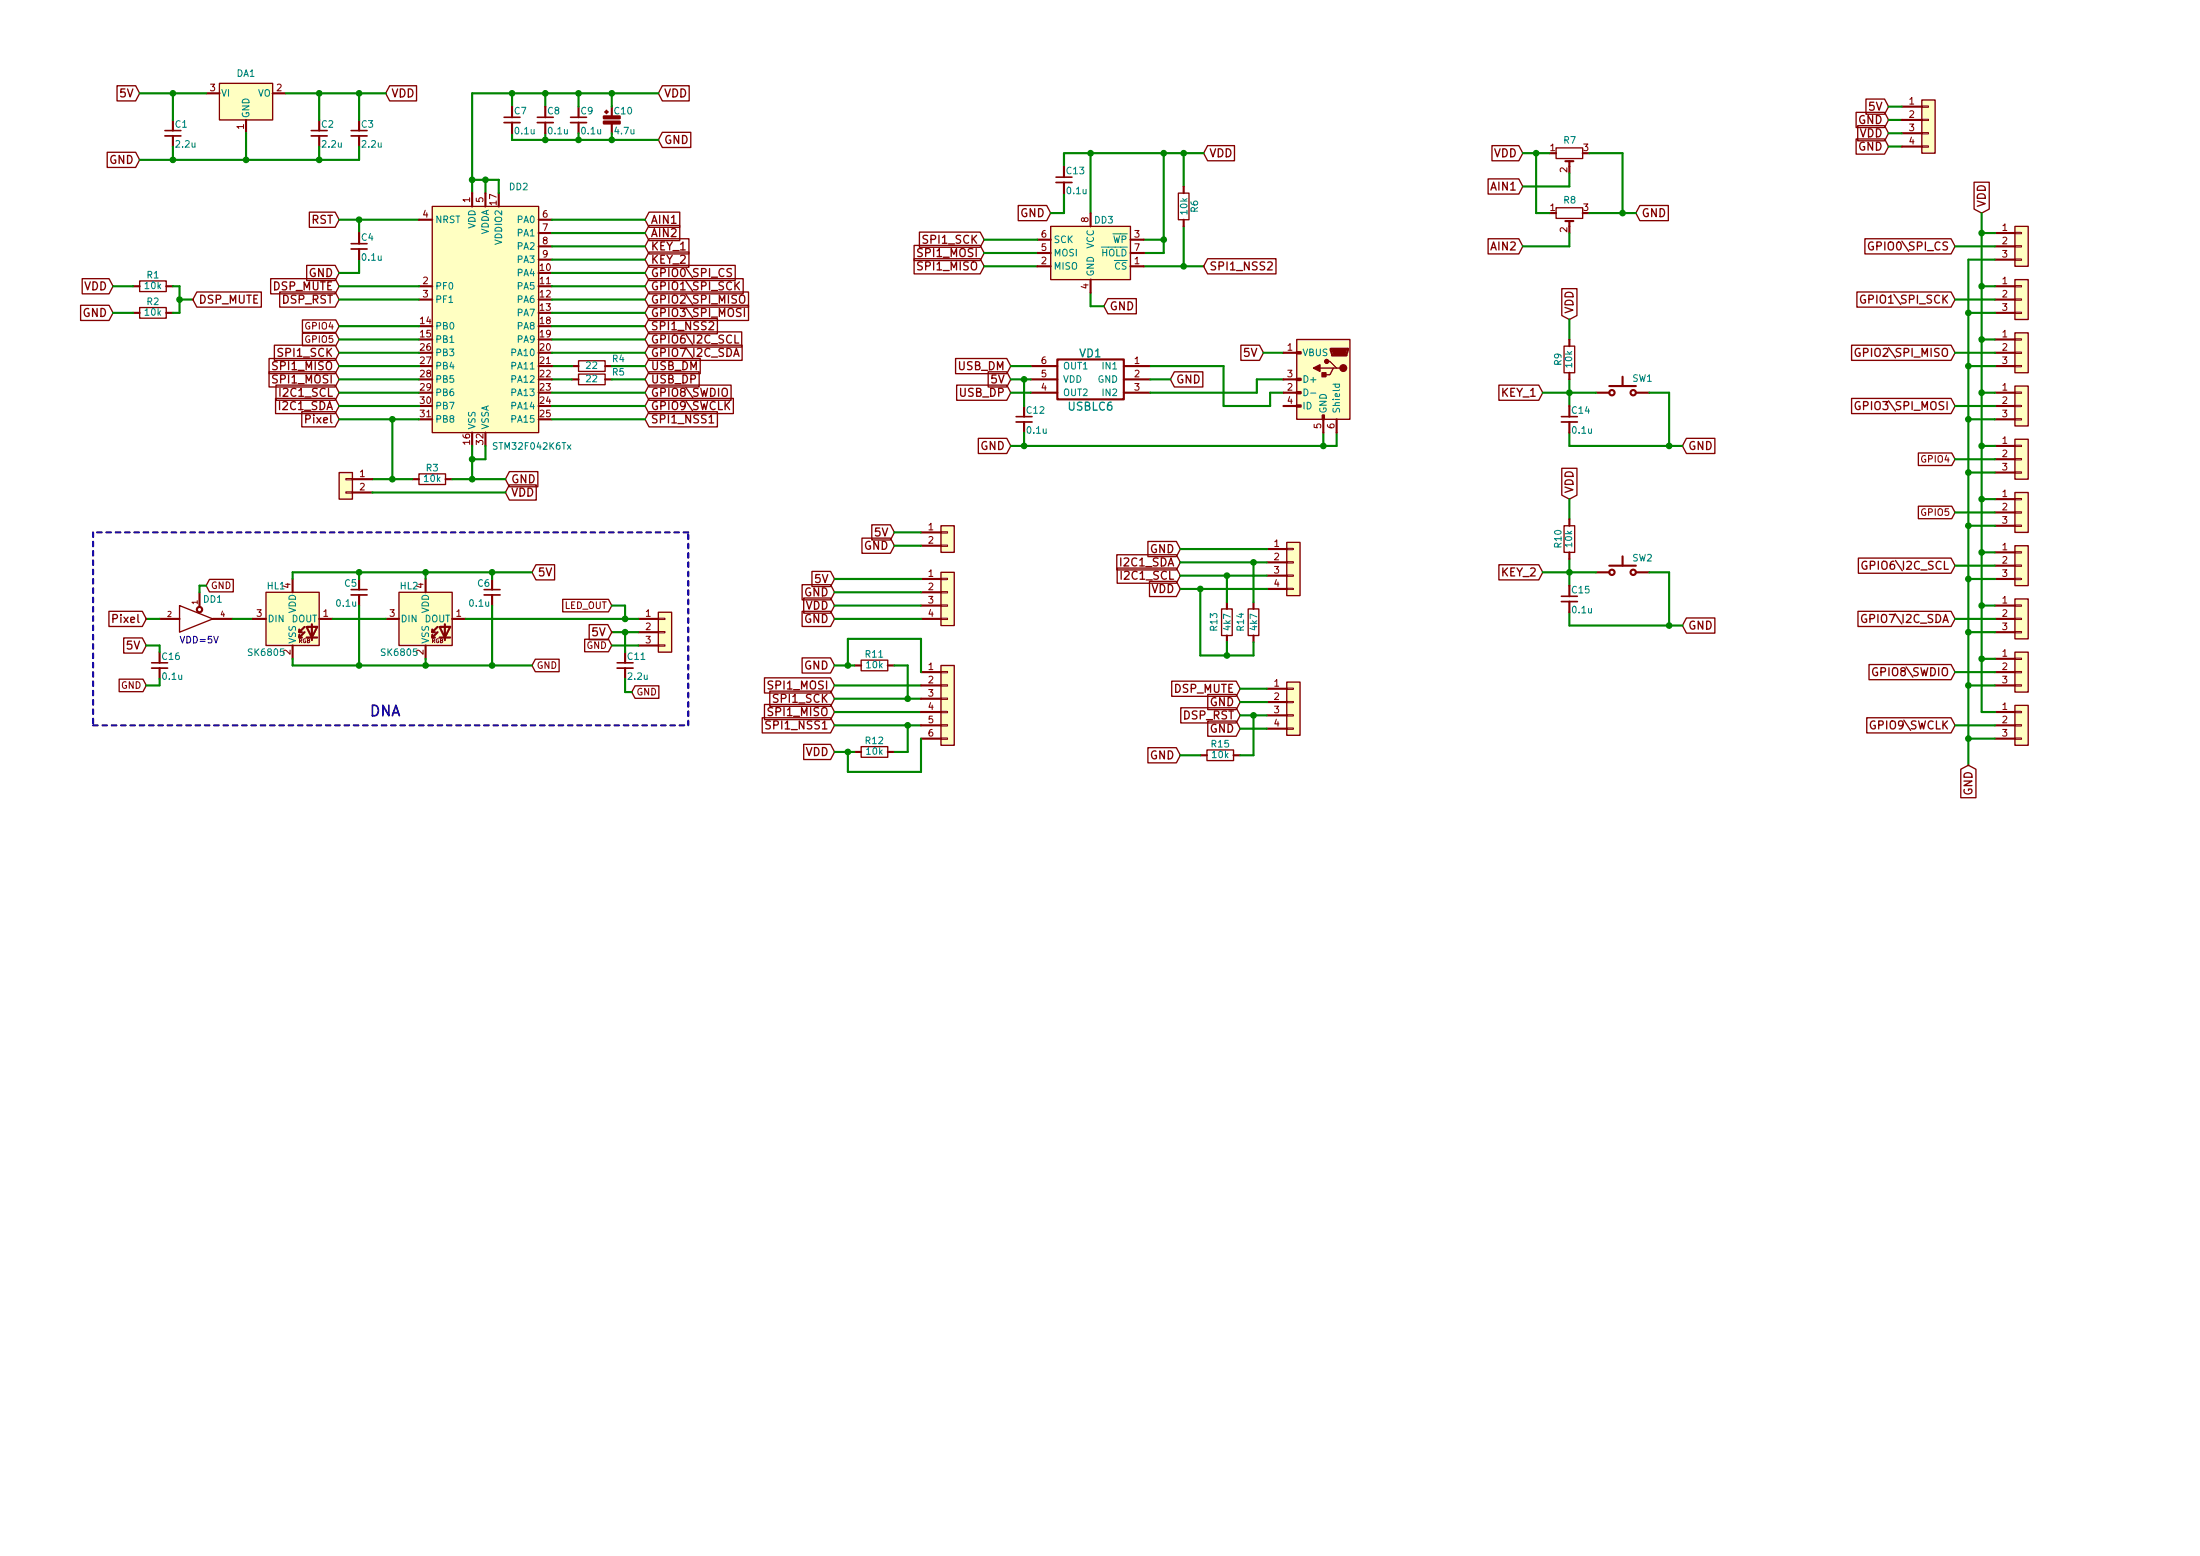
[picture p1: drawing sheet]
EESchema Schematic File Version 4
LIBS:RDC2-0051-cache
EELAYER 29 0
EELAYER END
$Descr A3 16535 11693
encoding utf-8
Sheet 1 1
Title ""
Date ""
Rev ""
Comp ""
Comment1 ""
Comment2 ""
Comment3 ""
Comment4 ""
$EndDescr
Text GLabel 4950 700  2    60   Input ~ 0
VDD
Text GLabel 4950 1050 2    60   Input ~ 0
GND
Text GLabel 2550 2050 0    60   Input ~ 0
GND
Text GLabel 2550 1650 0    60   Input ~ 0
RST
$Comp
L Device:CP_Small C10
U 1 1
P 4600 900
F 0 "C10" H 4610 970 50  0000 L CNN
F 1 "4.7u" H 4610 820 50  0000 L CNN
F 2 "NewComponents:TantalC_SizeA_EIA-3216_mm" H 4600 900 50  0001 C CNN
F 3 "" H 4600 900 50  0000 C CNN
	1    4600 900 
	1    0    0    -1  
$EndComp
Text GLabel 9050 1150 2    60   Input ~ 0
VDD
$Comp
L Device:R R5
U 1 1
P 4450 2850
F 0 "R5" V 4500 2650 50  0000 C CNN
F 1 "22" V 4450 2850 50  0000 C CNN
F 2 "NewComponents:R_0603" V 4380 2850 50  0001 C CNN
F 3 "" H 4450 2850 50  0000 C CNN
	1    4450 2850
	0    -1   -1   0   
$EndComp
$Comp
L Device:R R4
U 1 1
P 4450 2750
F 0 "R4" V 4500 2550 50  0000 C CNN
F 1 "22" V 4450 2750 50  0000 C CNN
F 2 "NewComponents:R_0603" V 4380 2750 50  0001 C CNN
F 3 "" H 4450 2750 50  0000 C CNN
	1    4450 2750
	0    -1   -1   0   
$EndComp
$Comp
L RDC2-0051-rescue:USBLC6-NewComponents_KiCad VD1
U 1 1
P 8200 2850
F 0 "VD1" H 8200 3050 60  0000 C CNN
F 1 "USBLC6" H 8200 2650 60  0000 C CNN
F 2 "NewComponents:SOT23-6L" H 8200 2850 60  0001 C CNN
F 3 "" H 8200 2850 60  0000 C CNN
	1    8200 2850
	-1   0    0    -1  
$EndComp
Text GLabel 4850 2750 2    60   Input ~ 0
USB_DM
Text GLabel 4850 2850 2    60   Input ~ 0
USB_DP
Text GLabel 7600 2750 0    60   Input ~ 0
USB_DM
Text GLabel 7600 2950 0    60   Input ~ 0
USB_DP
Text GLabel 7600 2850 0    60   Input ~ 0
5V
Text GLabel 8800 2850 2    60   Input ~ 0
GND
Text GLabel 7600 3350 0    60   Input ~ 0
GND
Text GLabel 9500 2650 0    60   Input ~ 0
5V
$Comp
L Device:C_Small C12
U 1 1
P 7700 3150
F 0 "C12" H 7710 3220 50  0000 L CNN
F 1 "0.1u" H 7710 3070 50  0000 L CNN
F 2 "Capacitors_SMD:C_0603_HandSoldering" H 7700 3150 50  0001 C CNN
F 3 "" H 7700 3150 50  0000 C CNN
	1    7700 3150
	1    0    0    -1  
$EndComp
Text GLabel 8300 2300 2    60   Input ~ 0
GND
Text GLabel 7900 1600 0    60   Input ~ 0
GND
Text GLabel 7400 2000 0    60   Input ~ 0
SPI1_MISO
Text GLabel 7400 1900 0    60   Input ~ 0
SPI1_MOSI
Text GLabel 7400 1800 0    60   Input ~ 0
SPI1_SCK
Wire Wire Line
	3550 700  3550 1350
Wire Wire Line
	3850 700  3850 800 
Connection ~ 3850 700 
Wire Wire Line
	3850 1000 3850 1050
Wire Wire Line
	2700 1650 2700 1750
Wire Wire Line
	2700 2050 2700 1950
Wire Wire Line
	2550 2050 2700 2050
Connection ~ 2700 1650
Wire Wire Line
	4600 800  4600 700 
Connection ~ 4600 700 
Wire Wire Line
	4600 1000 4600 1050
Connection ~ 4600 1050
Wire Wire Line
	4150 2750 4300 2750
Wire Wire Line
	4300 2850 4150 2850
Wire Wire Line
	4850 2750 4600 2750
Wire Wire Line
	4600 2850 4850 2850
Wire Wire Line
	8800 2850 8650 2850
Wire Wire Line
	7600 2850 7700 2850
Wire Wire Line
	7600 2750 7750 2750
Wire Wire Line
	7750 2950 7600 2950
Wire Wire Line
	7600 3350 7700 3350
Wire Wire Line
	7700 2850 7700 3050
Connection ~ 7700 2850
Wire Wire Line
	7700 3250 7700 3350
Wire Wire Line
	9050 1150 8900 1150
Wire Wire Line
	8200 1150 8200 1600
Wire Wire Line
	8300 2300 8200 2300
Wire Wire Line
	8200 2300 8200 2200
Wire Wire Line
	7800 1900 7400 1900
Wire Wire Line
	7400 2000 7800 2000
Wire Wire Line
	8000 1150 8000 1250
Connection ~ 8200 1150
Wire Wire Line
	8000 1450 8000 1600
Wire Wire Line
	8000 1600 7900 1600
Wire Wire Line
	8900 1400 8900 1150
Connection ~ 8900 1150
Wire Wire Line
	9050 2000 8900 2000
Wire Wire Line
	8900 1700 8900 2000
Connection ~ 8900 2000
Wire Wire Line
	8750 1900 8600 1900
Wire Wire Line
	8750 1150 8750 1800
Connection ~ 8750 1150
Wire Wire Line
	8600 1800 8750 1800
Connection ~ 8750 1800
Wire Wire Line
	4100 800  4100 700 
Connection ~ 4100 700 
Wire Wire Line
	4100 1000 4100 1050
Connection ~ 4100 1050
$Comp
L Switch:SW_Push SW1
U 1 1
P 12200 2950
F 0 "SW1" H 12350 3060 50  0000 C CNN
F 1 "SW_PUSH" H 12200 2870 50  0001 C CNN
F 2 "Button_Switch_THT:SW_PUSH_6mm_H13mm" H 12200 2950 50  0001 C CNN
F 3 "" H 12200 2950 50  0000 C CNN
	1    12200 2950
	1    0    0    -1  
$EndComp
Text GLabel 11800 2400 1    60   Input ~ 0
VDD
Text GLabel 12650 3350 2    60   Input ~ 0
GND
Wire Wire Line
	11800 2400 11800 2550
Wire Wire Line
	11800 2850 11800 2950
Connection ~ 11800 2950
Wire Wire Line
	12550 2950 12550 3350
Wire Wire Line
	11800 3350 12550 3350
Wire Wire Line
	11800 3250 11800 3350
Connection ~ 12550 3350
Wire Wire Line
	3850 700  4100 700 
Wire Wire Line
	3850 1050 4100 1050
Wire Wire Line
	2700 1650 3150 1650
Wire Wire Line
	4600 700  4950 700 
Wire Wire Line
	4600 1050 4950 1050
Wire Wire Line
	7700 2850 7750 2850
Wire Wire Line
	8200 1150 8000 1150
Wire Wire Line
	8900 1150 8750 1150
Wire Wire Line
	8900 2000 8600 2000
Wire Wire Line
	8750 1150 8200 1150
Wire Wire Line
	8750 1800 8750 1900
Wire Wire Line
	4100 700  4350 700 
Wire Wire Line
	4100 1050 4350 1050
Wire Wire Line
	11800 2950 11800 3050
Wire Wire Line
	12550 3350 12650 3350
Wire Wire Line
	12400 2950 12550 2950
Wire Wire Line
	11800 2950 12000 2950
Wire Wire Line
	2550 1650 2700 1650
Wire Wire Line
	3550 700  3850 700 
Wire Wire Line
	3650 1450 3650 1350
Wire Wire Line
	3650 1350 3550 1350
Connection ~ 3550 1350
Wire Wire Line
	3550 1350 3550 1450
$Comp
L Device:C_Small C4
U 1 1
P 2700 1850
F 0 "C4" H 2710 1920 50  0000 L CNN
F 1 "0.1u" H 2710 1770 50  0000 L CNN
F 2 "Capacitors_SMD:C_0603_HandSoldering" H 2700 1850 50  0001 C CNN
F 3 "" H 2700 1850 50  0000 C CNN
	1    2700 1850
	1    0    0    -1  
$EndComp
$Comp
L Device:C_Small C7
U 1 1
P 3850 900
F 0 "C7" H 3860 970 50  0000 L CNN
F 1 "0.1u" H 3860 820 50  0000 L CNN
F 2 "Capacitors_SMD:C_0603_HandSoldering" H 3850 900 50  0001 C CNN
F 3 "" H 3850 900 50  0000 C CNN
	1    3850 900 
	1    0    0    -1  
$EndComp
$Comp
L Device:C_Small C8
U 1 1
P 4100 900
F 0 "C8" H 4110 970 50  0000 L CNN
F 1 "0.1u" H 4110 820 50  0000 L CNN
F 2 "Capacitors_SMD:C_0603_HandSoldering" H 4100 900 50  0001 C CNN
F 3 "" H 4100 900 50  0000 C CNN
	1    4100 900 
	1    0    0    -1  
$EndComp
$Comp
L Device:C_Small C13
U 1 1
P 8000 1350
F 0 "C13" H 8010 1420 50  0000 L CNN
F 1 "0.1u" H 8010 1270 50  0000 L CNN
F 2 "Capacitors_SMD:C_0603_HandSoldering" H 8000 1350 50  0001 C CNN
F 3 "" H 8000 1350 50  0000 C CNN
	1    8000 1350
	1    0    0    -1  
$EndComp
$Comp
L Device:R R6
U 1 1
P 8900 1550
F 0 "R6" V 8980 1550 50  0000 C CNN
F 1 "10k" V 8900 1550 50  0000 C CNN
F 2 "NewComponents:R_0603" V 8830 1550 50  0001 C CNN
F 3 "" H 8900 1550 50  0000 C CNN
	1    8900 1550
	1    0    0    -1  
$EndComp
$Comp
L Device:C_Small C14
U 1 1
P 11800 3150
F 0 "C14" H 11810 3220 50  0000 L CNN
F 1 "0.1u" H 11810 3070 50  0000 L CNN
F 2 "Capacitors_SMD:C_0603_HandSoldering" H 11800 3150 50  0001 C CNN
F 3 "" H 11800 3150 50  0000 C CNN
	1    11800 3150
	1    0    0    -1  
$EndComp
$Comp
L Device:R R9
U 1 1
P 11800 2700
F 0 "R9" V 11880 2700 50  0000 C CNN
F 1 "10k" V 11800 2700 50  0000 C CNN
F 2 "NewComponents:R_0603" V 11730 2700 50  0001 C CNN
F 3 "" H 11800 2700 50  0000 C CNN
	1    11800 2700
	-1   0    0    -1  
$EndComp
Text GLabel 11600 2950 0    60   Input ~ 0
KEY_1
Wire Wire Line
	11600 2950 11800 2950
$Comp
L Switch:SW_Push SW2
U 1 1
P 12200 4300
F 0 "SW2" H 12350 4410 50  0000 C CNN
F 1 "SW_PUSH" H 12200 4220 50  0001 C CNN
F 2 "Button_Switch_THT:SW_PUSH_6mm_H13mm" H 12200 4300 50  0001 C CNN
F 3 "" H 12200 4300 50  0000 C CNN
	1    12200 4300
	1    0    0    -1  
$EndComp
Text GLabel 11800 3750 1    60   Input ~ 0
VDD
Text GLabel 12650 4700 2    60   Input ~ 0
GND
Wire Wire Line
	11800 3750 11800 3900
Wire Wire Line
	11800 4200 11800 4300
Connection ~ 11800 4300
Wire Wire Line
	12550 4300 12550 4700
Wire Wire Line
	11800 4700 12550 4700
Wire Wire Line
	11800 4600 11800 4700
Connection ~ 12550 4700
Wire Wire Line
	11800 4300 11800 4400
Wire Wire Line
	12550 4700 12650 4700
Wire Wire Line
	12400 4300 12550 4300
Wire Wire Line
	11800 4300 12000 4300
$Comp
L Device:C_Small C15
U 1 1
P 11800 4500
F 0 "C15" H 11810 4570 50  0000 L CNN
F 1 "0.1u" H 11810 4420 50  0000 L CNN
F 2 "Capacitors_SMD:C_0603_HandSoldering" H 11800 4500 50  0001 C CNN
F 3 "" H 11800 4500 50  0000 C CNN
	1    11800 4500
	1    0    0    -1  
$EndComp
$Comp
L Device:R R10
U 1 1
P 11800 4050
F 0 "R10" V 11880 4050 50  0000 C CNN
F 1 "10k" V 11800 4050 50  0000 C CNN
F 2 "NewComponents:R_0603" V 11730 4050 50  0001 C CNN
F 3 "" H 11800 4050 50  0000 C CNN
	1    11800 4050
	-1   0    0    -1  
$EndComp
Text GLabel 11600 4300 0    60   Input ~ 0
KEY_2
Wire Wire Line
	11600 4300 11800 4300
$Comp
L Regulator_Linear:LM1117-3.3 DA1
U 1 1
P 1850 700
F 0 "DA1" H 1850 852 50  0000 C CNN
F 1 "LM1117-3.3" H 1850 852 50  0001 C CNN
F 2 "TO_SOT_Packages_SMD:SOT-223" H 1850 700 50  0001 C CNN
F 3 "http://www.ti.com/lit/ds/symlink/lm1117.pdf" H 1850 700 50  0001 C CNN
	1    1850 700 
	1    0    0    -1  
$EndComp
$Comp
L Device:C_Small C1
U 1 1
P 1300 1000
F 0 "C1" H 1310 1070 50  0000 L CNN
F 1 "2.2u" H 1310 920 50  0000 L CNN
F 2 "Capacitors_SMD:C_0603_HandSoldering" H 1300 1000 50  0001 C CNN
F 3 "" H 1300 1000 50  0000 C CNN
	1    1300 1000
	1    0    0    -1  
$EndComp
$Comp
L Device:C_Small C2
U 1 1
P 2400 1000
F 0 "C2" H 2410 1070 50  0000 L CNN
F 1 "2.2u" H 2410 920 50  0000 L CNN
F 2 "Capacitors_SMD:C_0603_HandSoldering" H 2400 1000 50  0001 C CNN
F 3 "" H 2400 1000 50  0000 C CNN
	1    2400 1000
	1    0    0    -1  
$EndComp
$Comp
L Device:C_Small C3
U 1 1
P 2700 1000
F 0 "C3" H 2710 1070 50  0000 L CNN
F 1 "2.2u" H 2710 920 50  0000 L CNN
F 2 "Capacitors_SMD:C_0603_HandSoldering" H 2700 1000 50  0001 C CNN
F 3 "" H 2700 1000 50  0000 C CNN
	1    2700 1000
	1    0    0    -1  
$EndComp
Text GLabel 2900 700  2    60   Input ~ 0
VDD
Text GLabel 1050 1200 0    60   Input ~ 0
GND
Wire Wire Line
	2150 700  2400 700 
Wire Wire Line
	2700 1100 2700 1200
Wire Wire Line
	2700 1200 2400 1200
Wire Wire Line
	2700 900  2700 700 
Connection ~ 2700 700 
Wire Wire Line
	2700 700  2900 700 
Wire Wire Line
	2400 900  2400 700 
Connection ~ 2400 700 
Wire Wire Line
	2400 700  2700 700 
Wire Wire Line
	2400 1100 2400 1200
Connection ~ 2400 1200
Wire Wire Line
	2400 1200 1850 1200
Wire Wire Line
	1850 1000 1850 1200
Connection ~ 1850 1200
Wire Wire Line
	1850 1200 1300 1200
Wire Wire Line
	1300 1100 1300 1200
Connection ~ 1300 1200
Wire Wire Line
	1300 1200 1050 1200
Wire Wire Line
	1300 900  1300 700 
Wire Wire Line
	1300 700  1550 700 
Text GLabel 1050 700  0    60   Input ~ 0
5V
Wire Wire Line
	1300 700  1050 700 
Connection ~ 1300 700 
$Comp
L Connector_Generic:Conn_01x04 XP4
U 1 1
P 7125 4450
F 0 "XP4" H 7075 4700 50  0001 L CNN
F 1 "Conn_01x04" H 7205 4350 50  0001 L CNN
F 2 "NewComponents:Pin_Header_Straight_1x04_mm" H 7125 4450 50  0001 C CNN
F 3 "~" H 7125 4450 50  0001 C CNN
	1    7125 4450
	1    0    0    -1  
$EndComp
Text GLabel 6275 5250 0    60   Input ~ 0
SPI1_SCK
Text GLabel 6275 5150 0    60   Input ~ 0
SPI1_MOSI
Text GLabel 6275 5350 0    60   Input ~ 0
SPI1_MISO
Text GLabel 6275 5450 0    60   Input ~ 0
SPI1_NSS1
Text GLabel 6275 4650 0    60   Input ~ 0
GND
Text GLabel 6275 4550 0    60   Input ~ 0
VDD
Text GLabel 6275 4450 0    60   Input ~ 0
GND
Text GLabel 6275 4350 0    60   Input ~ 0
5V
$Comp
L Device:R R12
U 1 1
P 6575 5650
F 0 "R12" V 6655 5650 50  0000 C CNN
F 1 "10k" V 6575 5650 50  0000 C CNN
F 2 "NewComponents:R_0603" V 6505 5650 50  0001 C CNN
F 3 "" H 6575 5650 50  0000 C CNN
	1    6575 5650
	0    -1   -1   0   
$EndComp
Text GLabel 6275 5650 0    60   Input ~ 0
VDD
Wire Wire Line
	6925 4350 6275 4350
Wire Wire Line
	6275 4450 6925 4450
Wire Wire Line
	6925 4550 6275 4550
Wire Wire Line
	6275 4650 6925 4650
Wire Wire Line
	6925 5150 6275 5150
Wire Wire Line
	6275 5250 6825 5250
Wire Wire Line
	6925 5350 6275 5350
Wire Wire Line
	6275 5450 6825 5450
Wire Wire Line
	6425 5650 6375 5650
Wire Wire Line
	6725 5650 6825 5650
Wire Wire Line
	6825 5650 6825 5450
Connection ~ 6825 5450
Wire Wire Line
	6825 5450 6925 5450
Text GLabel 2550 3050 0    60   Input ~ 0
I2C1_SDA
Text GLabel 2550 2950 0    60   Input ~ 0
I2C1_SCL
Text GLabel 8875 4225 0    60   Input ~ 0
I2C1_SDA
Text GLabel 8875 4325 0    60   Input ~ 0
I2C1_SCL
$Comp
L Connector_Generic:Conn_01x04 XP6
U 1 1
P 9725 4225
F 0 "XP6" H 9675 4475 50  0001 L CNN
F 1 "Conn_01x04" H 9805 4125 50  0001 L CNN
F 2 "NewComponents:Pin_Header_Straight_1x04_mm" H 9725 4225 50  0001 C CNN
F 3 "~" H 9725 4225 50  0001 C CNN
	1    9725 4225
	1    0    0    -1  
$EndComp
Text GLabel 8875 4125 0    60   Input ~ 0
GND
Text GLabel 8875 4425 0    60   Input ~ 0
VDD
Wire Wire Line
	8875 4125 9525 4125
Wire Wire Line
	9525 4225 9425 4225
Wire Wire Line
	8875 4325 9225 4325
Wire Wire Line
	9525 4425 9025 4425
$Comp
L Device:R R13
U 1 1
P 9225 4675
F 0 "R13" V 9125 4675 50  0000 C CNN
F 1 "4k7" V 9225 4675 50  0000 C CNN
F 2 "NewComponents:R_0603" V 9155 4675 50  0001 C CNN
F 3 "" H 9225 4675 50  0000 C CNN
	1    9225 4675
	1    0    0    -1  
$EndComp
$Comp
L Device:R R14
U 1 1
P 9425 4675
F 0 "R14" V 9325 4675 50  0000 C CNN
F 1 "4k7" V 9425 4675 50  0000 C CNN
F 2 "NewComponents:R_0603" V 9355 4675 50  0001 C CNN
F 3 "" H 9425 4675 50  0000 C CNN
	1    9425 4675
	1    0    0    -1  
$EndComp
Wire Wire Line
	9225 4525 9225 4325
Connection ~ 9225 4325
Wire Wire Line
	9225 4325 9525 4325
Wire Wire Line
	9425 4525 9425 4225
Connection ~ 9425 4225
Wire Wire Line
	9425 4225 8875 4225
Wire Wire Line
	9025 4425 9025 4925
Wire Wire Line
	9025 4925 9225 4925
Wire Wire Line
	9425 4925 9425 4825
Connection ~ 9025 4425
Wire Wire Line
	9025 4425 8875 4425
Wire Wire Line
	9225 4825 9225 4925
Connection ~ 9225 4925
Wire Wire Line
	9225 4925 9425 4925
Wire Wire Line
	9950 3250 9950 3350
$Comp
L Device:R_POT_TRIM R7
U 1 1
P 11800 1150
F 0 "R7" V 11700 1200 50  0000 R CNN
F 1 "R_POT_TRIM" H 11730 1104 50  0001 R CNN
F 2 "NewComponents:R0904N" H 11800 1150 50  0001 C CNN
F 3 "~" H 11800 1150 50  0001 C CNN
	1    11800 1150
	0    -1   1    0   
$EndComp
$Comp
L Memory_EEPROM:25LCxxx DD3
U 1 1
P 8200 1900
F 0 "DD3" H 8100 2150 50  0000 C CNN
F 1 "25LCxxx" H 8200 2289 50  0001 C CNN
F 2 "NewComponents:SOIC-8_combo_Pitch1.27mm" H 8200 1900 50  0001 C CNN
F 3 "http://ww1.microchip.com/downloads/en/DeviceDoc/21832H.pdf" H 8200 1900 50  0001 C CNN
	1    8200 1900
	-1   0    0    -1  
$EndComp
$Comp
L Device:R_POT_TRIM R8
U 1 1
P 11800 1600
F 0 "R8" V 11700 1650 50  0000 R CNN
F 1 "R_POT_TRIM" H 11730 1554 50  0001 R CNN
F 2 "NewComponents:R0904N" H 11800 1600 50  0001 C CNN
F 3 "~" H 11800 1600 50  0001 C CNN
	1    11800 1600
	0    -1   1    0   
$EndComp
Text GLabel 12300 1600 2    60   Input ~ 0
GND
Text GLabel 11450 1150 0    60   Input ~ 0
VDD
Text GLabel 11450 1400 0    60   Input ~ 0
AIN1
Text GLabel 11450 1850 0    60   Input ~ 0
AIN2
Wire Wire Line
	11450 1400 11800 1400
Wire Wire Line
	11800 1400 11800 1300
Wire Wire Line
	11450 1850 11800 1850
Wire Wire Line
	11800 1850 11800 1750
Wire Wire Line
	11450 1150 11550 1150
Wire Wire Line
	11950 1150 12200 1150
Wire Wire Line
	11950 1600 12200 1600
Connection ~ 12200 1600
Connection ~ 11550 1150
Wire Wire Line
	11550 1150 11650 1150
Wire Wire Line
	11650 1600 11550 1600
Wire Wire Line
	11550 1600 11550 1150
$Comp
L Connector_Generic:Conn_01x02 XP3
U 1 1
P 7125 4000
F 0 "XP3" H 7075 4100 50  0001 L CNN
F 1 "Conn_01x02" H 7205 3900 50  0001 L CNN
F 2 "NewComponents:Pin_Header_Straight_1x02_mm" H 7125 4000 50  0001 C CNN
F 3 "~" H 7125 4000 50  0001 C CNN
	1    7125 4000
	1    0    0    -1  
$EndComp
Text GLabel 6725 4100 0    60   Input ~ 0
GND
Text GLabel 6725 4000 0    60   Input ~ 0
5V
Wire Wire Line
	6725 4000 6925 4000
Wire Wire Line
	6725 4100 6925 4100
Wire Wire Line
	10050 3250 10050 3350
Wire Wire Line
	8650 2750 9200 2750
Wire Wire Line
	7700 3350 9950 3350
Connection ~ 7700 3350
Wire Wire Line
	9950 3350 10050 3350
Connection ~ 9950 3350
Wire Wire Line
	9650 2650 9500 2650
Wire Wire Line
	9200 3050 9550 3050
Wire Wire Line
	9550 3050 9550 2950
Wire Wire Line
	9550 2950 9650 2950
Wire Wire Line
	9200 2750 9200 3050
Wire Wire Line
	9650 2850 9450 2850
Wire Wire Line
	9450 2850 9450 2950
Wire Wire Line
	9450 2950 8650 2950
$Comp
L Connector:USB_B_Micro XS1
U 1 1
P 9950 2850
F 0 "XS1" H 9720 2795 50  0001 R CNN
F 1 "USB_B_Micro" H 9721 2750 50  0001 R CNN
F 2 "NewComponents:USB_micro_Molex_47346-0001" H 10100 2800 50  0001 C CNN
F 3 "~" H 10100 2800 50  0001 C CNN
	1    9950 2850
	-1   0    0    -1  
$EndComp
$Comp
L Device:R R1
U 1 1
P 1150 2150
F 0 "R1" V 1230 2150 50  0000 C CNN
F 1 "10k" V 1150 2150 50  0000 C CNN
F 2 "NewComponents:R_0603" V 1080 2150 50  0001 C CNN
F 3 "" H 1150 2150 50  0000 C CNN
	1    1150 2150
	0    1    -1   0   
$EndComp
$Comp
L Device:R R2
U 1 1
P 1150 2350
F 0 "R2" V 1230 2350 50  0000 C CNN
F 1 "10k" V 1150 2350 50  0000 C CNN
F 2 "NewComponents:R_0603" V 1080 2350 50  0001 C CNN
F 3 "" H 1150 2350 50  0000 C CNN
	1    1150 2350
	0    1    -1   0   
$EndComp
Text GLabel 850  2350 0    60   Input ~ 0
GND
Text GLabel 850  2150 0    60   Input ~ 0
VDD
Wire Wire Line
	850  2150 1000 2150
Wire Wire Line
	850  2350 1000 2350
Wire Wire Line
	1300 2150 1350 2150
Wire Wire Line
	1350 2150 1350 2250
Wire Wire Line
	1350 2350 1300 2350
Wire Wire Line
	1450 2250 1350 2250
Connection ~ 1350 2250
Wire Wire Line
	1350 2250 1350 2350
$Comp
L MCU_ST_STM32F0:STM32F042K6Tx DD2
U 1 1
P 3650 2350
F 0 "DD2" H 3900 3300 50  0000 C CNN
F 1 "STM32F042K6Tx" H 4000 1350 50  0000 C CNN
F 2 "NewComponents:LQFP-32_7x7mm_Pitch0.8mm" H 3250 1450 50  0001 R CNN
F 3 "http://www.st.com/st-web-ui/static/active/en/resource/technical/document/datasheet/DM00105814.pdf" H 3650 2350 50  0001 C CNN
	1    3650 2350
	1    0    0    -1  
$EndComp
Text GLabel 3800 3600 2    60   Input ~ 0
GND
$Comp
L Device:R R3
U 1 1
P 3250 3600
F 0 "R3" V 3330 3600 50  0000 C CNN
F 1 "10k" V 3250 3600 50  0000 C CNN
F 2 "NewComponents:R_0603" V 3180 3600 50  0001 C CNN
F 3 "" H 3250 3600 50  0000 C CNN
	1    3250 3600
	0    -1   -1   0   
$EndComp
Text GLabel 3800 3700 2    60   Input ~ 0
VDD
Wire Wire Line
	2950 3150 2950 3600
Wire Wire Line
	2950 3600 3100 3600
Wire Wire Line
	3550 3350 3550 3450
Connection ~ 3550 3600
Wire Wire Line
	3550 3600 3800 3600
Wire Wire Line
	3400 3600 3550 3600
Wire Wire Line
	2950 3600 2800 3600
Connection ~ 2950 3600
$Comp
L Connector_Generic:Conn_01x02 XP1
U 1 1
P 2600 3600
F 0 "XP1" H 2550 3700 50  0001 L CNN
F 1 "Conn_01x02" H 2680 3500 50  0001 L CNN
F 2 "NewComponents:Pin_Header_Straight_1x02_mm" H 2600 3600 50  0001 C CNN
F 3 "~" H 2600 3600 50  0001 C CNN
	1    2600 3600
	-1   0    0    -1  
$EndComp
Text GLabel 2550 3150 0    60   Input ~ 0
Pixel
Text GLabel 2550 2450 0    50   Input ~ 0
GPIO4
Text GLabel 2550 2550 0    50   Input ~ 0
GPIO5
Wire Wire Line
	3800 3700 2800 3700
$Comp
L RDC2-0051-rescue:74AHC1G125-74xGxx DD1
U 1 1
P 1500 4650
F 0 "DD1" H 1600 4800 50  0000 C CNN
F 1 "74AHC1G125" H 1475 4385 50  0001 C CNN
F 2 "NewComponents:SOT-23-5_mm" H 1500 4650 50  0001 C CNN
F 3 "http://www.ti.com/lit/sg/scyt129e/scyt129e.pdf" H 1500 4650 50  0001 C CNN
	1    1500 4650
	1    0    0    -1  
$EndComp
Wire Wire Line
	1750 4650 1900 4650
Wire Wire Line
	1100 4650 1200 4650
Text GLabel 1550 4400 2    50   Input ~ 0
GND
Wire Wire Line
	1500 4450 1500 4400
Wire Wire Line
	1500 4400 1550 4400
$Comp
L Connector_Generic:Conn_01x03 XP2
U 1 1
P 5000 4750
F 0 "XP2" H 4950 4950 50  0001 L CNN
F 1 "Conn_01x03" H 5080 4701 50  0001 L CNN
F 2 "NewComponents:Pin_Header_Straight_1x03_mm" H 5000 4750 50  0001 C CNN
F 3 "~" H 5000 4750 50  0001 C CNN
	1    5000 4750
	1    0    0    -1  
$EndComp
Text GLabel 4600 4850 0    50   Input ~ 0
GND
Wire Wire Line
	4600 4750 4700 4750
Wire Wire Line
	4800 4850 4600 4850
Text GLabel 1100 4650 0    60   Input ~ 0
Pixel
Text Notes 1650 4850 2    50   ~ 0
VDD=5V
Text GLabel 4600 4750 0    60   Input ~ 0
5V
Text GLabel 4600 4550 0    50   Input ~ 0
LED_OUT
$Comp
L LED:SK6805 HL1
U 1 1
P 2200 4650
F 0 "HL1" H 2150 4900 50  0000 R CNN
F 1 "SK6805" H 2150 4400 50  0000 R CNN
F 2 "LED_SMD:LED_SK6805_PLCC4_2.4x2.7mm_P1.3mm" H 2250 4350 50  0001 L TNN
F 3 "https://cdn-shop.adafruit.com/product-files/3484/3484_Datasheet.pdf" H 2300 4275 50  0001 L TNN
	1    2200 4650
	1    0    0    -1  
$EndComp
$Comp
L Device:C_Small C5
U 1 1
P 2700 4450
F 0 "C5" H 2710 4520 50  0000 L CNN
F 1 "0.1u" H 2710 4370 50  0000 L CNN
F 2 "Capacitors_SMD:C_0603_HandSoldering" H 2700 4450 50  0001 C CNN
F 3 "" H 2700 4450 50  0000 C CNN
	1    2700 4450
	-1   0    0    -1  
$EndComp
Wire Wire Line
	2200 4300 2200 4350
Wire Wire Line
	2200 4950 2200 5000
Wire Wire Line
	2200 5000 2700 5000
Wire Wire Line
	2700 4350 2700 4300
Wire Wire Line
	2700 4300 2200 4300
Wire Wire Line
	2700 4550 2700 5000
Wire Wire Line
	4800 4650 4700 4650
Wire Wire Line
	4600 4550 4700 4550
Wire Wire Line
	4700 4550 4700 4650
Wire Wire Line
	2550 3150 2950 3150
Connection ~ 2950 3150
Wire Wire Line
	2950 3150 3150 3150
Wire Wire Line
	3650 3350 3650 3450
Wire Wire Line
	3650 3450 3550 3450
Connection ~ 3550 3450
Wire Wire Line
	3550 3450 3550 3600
Wire Wire Line
	3750 1450 3750 1350
Wire Wire Line
	3750 1350 3650 1350
Connection ~ 3650 1350
Wire Wire Line
	3150 2950 2550 2950
Wire Wire Line
	2550 3050 3150 3050
Text GLabel 2550 2650 0    60   Input ~ 0
SPI1_SCK
Text GLabel 2550 2850 0    60   Input ~ 0
SPI1_MOSI
Text GLabel 2550 2750 0    60   Input ~ 0
SPI1_MISO
Text GLabel 4850 3150 2    60   Input ~ 0
SPI1_NSS1
Wire Wire Line
	4850 3150 4150 3150
Wire Wire Line
	2550 2850 3150 2850
Wire Wire Line
	3150 2750 2550 2750
Wire Wire Line
	2550 2650 3150 2650
Text GLabel 4850 3050 2    60   Input ~ 0
GPIO9\SWCLK
Text GLabel 4850 2950 2    60   Input ~ 0
GPIO8\SWDIO
Wire Wire Line
	4850 3050 4150 3050
Wire Wire Line
	4150 2950 4850 2950
Text GLabel 4850 2650 2    60   Input ~ 0
GPIO7\I2C_SDA
Text GLabel 4850 2550 2    60   Input ~ 0
GPIO6\I2C_SCL
Wire Wire Line
	4150 2650 4850 2650
Wire Wire Line
	4850 2550 4150 2550
Text GLabel 4850 2050 2    60   Input ~ 0
GPIO0\SPI_CS
Wire Wire Line
	4850 2450 4150 2450
Text GLabel 4850 1650 2    60   Input ~ 0
AIN1
Text GLabel 4850 1750 2    60   Input ~ 0
AIN2
Text GLabel 4850 1850 2    60   Input ~ 0
KEY_1
Text GLabel 4850 1950 2    60   Input ~ 0
KEY_2
Text GLabel 4850 2450 2    60   Input ~ 0
SPI1_NSS2
Text GLabel 4850 2150 2    60   Input ~ 0
GPIO1\SPI_SCK
Text GLabel 4850 2250 2    60   Input ~ 0
GPIO2\SPI_MISO
Text GLabel 4850 2350 2    60   Input ~ 0
GPIO3\SPI_MOSI
Wire Wire Line
	4150 1650 4850 1650
Wire Wire Line
	4850 1750 4150 1750
Wire Wire Line
	4150 1850 4850 1850
Wire Wire Line
	4850 1950 4150 1950
Wire Wire Line
	4150 2050 4850 2050
Wire Wire Line
	4850 2150 4150 2150
Wire Wire Line
	4150 2250 4850 2250
Wire Wire Line
	4850 2350 4150 2350
Text GLabel 2550 2250 0    60   Input ~ 0
DSP_RST
Text GLabel 2550 2150 0    60   Input ~ 0
DSP_MUTE
Wire Wire Line
	3150 2150 2550 2150
Wire Wire Line
	2550 2250 3150 2250
$Comp
L LED:SK6805 HL2
U 1 1
P 3200 4650
F 0 "HL2" H 3150 4900 50  0000 R CNN
F 1 "SK6805" H 3150 4400 50  0000 R CNN
F 2 "LED_SMD:LED_SK6805_PLCC4_2.4x2.7mm_P1.3mm" H 3250 4350 50  0001 L TNN
F 3 "https://cdn-shop.adafruit.com/product-files/3484/3484_Datasheet.pdf" H 3300 4275 50  0001 L TNN
	1    3200 4650
	1    0    0    -1  
$EndComp
$Comp
L Device:C_Small C6
U 1 1
P 3700 4450
F 0 "C6" H 3710 4520 50  0000 L CNN
F 1 "0.1u" H 3710 4370 50  0000 L CNN
F 2 "Capacitors_SMD:C_0603_HandSoldering" H 3700 4450 50  0001 C CNN
F 3 "" H 3700 4450 50  0000 C CNN
	1    3700 4450
	-1   0    0    -1  
$EndComp
Wire Wire Line
	3200 4300 3200 4350
Wire Wire Line
	3200 4950 3200 5000
Wire Wire Line
	3200 5000 3700 5000
Wire Wire Line
	3700 4350 3700 4300
Wire Wire Line
	3700 4300 3200 4300
Wire Wire Line
	3700 4550 3700 5000
Text GLabel 4000 5000 2    50   Input ~ 0
GND
Text GLabel 4000 4300 2    60   Input ~ 0
5V
Wire Wire Line
	2900 4650 2500 4650
Wire Wire Line
	2700 4300 3200 4300
Connection ~ 2700 4300
Connection ~ 3200 4300
Wire Wire Line
	3200 5000 2700 5000
Connection ~ 3200 5000
Connection ~ 2700 5000
Connection ~ 3700 4300
Connection ~ 3700 5000
$Comp
L Device:C_Small C9
U 1 1
P 4350 900
F 0 "C9" H 4360 970 50  0000 L CNN
F 1 "0.1u" H 4360 820 50  0000 L CNN
F 2 "Capacitors_SMD:C_0603_HandSoldering" H 4350 900 50  0001 C CNN
F 3 "" H 4350 900 50  0000 C CNN
	1    4350 900 
	1    0    0    -1  
$EndComp
Wire Wire Line
	4350 1000 4350 1050
Connection ~ 4350 1050
Wire Wire Line
	4350 1050 4600 1050
Wire Wire Line
	4350 800  4350 700 
Connection ~ 4350 700 
Wire Wire Line
	4350 700  4600 700 
$Comp
L Device:R R11
U 1 1
P 6575 5000
F 0 "R11" V 6655 5000 50  0000 C CNN
F 1 "10k" V 6575 5000 50  0000 C CNN
F 2 "NewComponents:R_0603" V 6505 5000 50  0001 C CNN
F 3 "" H 6575 5000 50  0000 C CNN
	1    6575 5000
	0    -1   -1   0   
$EndComp
Text GLabel 6275 5000 0    60   Input ~ 0
GND
Wire Wire Line
	6725 5000 6825 5000
Wire Wire Line
	6825 5000 6825 5250
Connection ~ 6825 5250
Wire Wire Line
	6825 5250 6925 5250
Wire Wire Line
	6425 5000 6375 5000
Text GLabel 1450 2250 2    60   Input ~ 0
DSP_MUTE
Text GLabel 9325 5175 0    60   Input ~ 0
DSP_MUTE
Text GLabel 9325 5375 0    60   Input ~ 0
DSP_RST
$Comp
L Connector_Generic:Conn_01x04 XP7
U 1 1
P 9725 5275
F 0 "XP7" H 9675 5525 50  0001 L CNN
F 1 "Conn_01x04" H 9805 5175 50  0001 L CNN
F 2 "NewComponents:Pin_Header_Straight_1x04_mm" H 9725 5275 50  0001 C CNN
F 3 "~" H 9725 5275 50  0001 C CNN
	1    9725 5275
	1    0    0    -1  
$EndComp
Text GLabel 9325 5275 0    60   Input ~ 0
GND
Text GLabel 9325 5475 0    60   Input ~ 0
GND
Wire Wire Line
	9325 5175 9525 5175
Wire Wire Line
	9525 5275 9325 5275
Wire Wire Line
	9325 5375 9425 5375
Wire Wire Line
	9525 5475 9325 5475
Wire Wire Line
	7400 1800 7800 1800
Text GLabel 14200 1100 0    60   Input ~ 0
GND
Text GLabel 14200 1000 0    60   Input ~ 0
VDD
Text GLabel 14200 900  0    60   Input ~ 0
GND
Text GLabel 14200 800  0    60   Input ~ 0
5V
Wire Wire Line
	14200 1100 14300 1100
Wire Wire Line
	14200 900  14300 900 
$Comp
L Connector_Generic:Conn_01x04 XP8
U 1 1
P 14500 900
F 0 "XP8" H 14450 1150 50  0001 L CNN
F 1 "Conn_01x04" H 14580 800 50  0001 L CNN
F 2 "NewComponents:Pin_Header_Straight_1x04_mm" H 14500 900 50  0001 C CNN
F 3 "~" H 14500 900 50  0001 C CNN
	1    14500 900 
	1    0    0    -1  
$EndComp
Wire Wire Line
	14300 800  14200 800 
Wire Wire Line
	14300 1000 14200 1000
$Comp
L Device:C_Small C11
U 1 1
P 4700 5000
F 0 "C11" H 4710 5070 50  0000 L CNN
F 1 "2.2u" H 4710 4920 50  0000 L CNN
F 2 "Capacitors_SMD:C_0603_HandSoldering" H 4700 5000 50  0001 C CNN
F 3 "" H 4700 5000 50  0000 C CNN
	1    4700 5000
	1    0    0    -1  
$EndComp
Wire Wire Line
	4700 4900 4700 4750
Connection ~ 4700 4750
Wire Wire Line
	4700 4750 4800 4750
Text GLabel 4750 5200 2    50   Input ~ 0
GND
Wire Wire Line
	4700 5100 4700 5200
Wire Wire Line
	4700 5200 4750 5200
Wire Wire Line
	12200 1150 12200 1600
Wire Wire Line
	12200 1600 12300 1600
Text GLabel 9050 2000 2    60   Input ~ 0
SPI1_NSS2
Wire Wire Line
	2550 2550 3150 2550
Wire Wire Line
	2550 2450 3150 2450
Text GLabel 14900 1600 1    60   Input ~ 0
VDD
$Comp
L Connector_Generic:Conn_01x03 XP11
U 1 1
P 15200 1850
F 0 "XP11" H 15150 2050 50  0001 L CNN
F 1 "Conn_01x03" H 15280 1801 50  0001 L CNN
F 2 "NewComponents:Pin_Header_Straight_1x03_mm" H 15200 1850 50  0001 C CNN
F 3 "~" H 15200 1850 50  0001 C CNN
	1    15200 1850
	1    0    0    -1  
$EndComp
Wire Wire Line
	14900 1600 14900 1750
Wire Wire Line
	14900 1750 15000 1750
Wire Wire Line
	15000 1950 14800 1950
$Comp
L Connector_Generic:Conn_01x03 XP12
U 1 1
P 15200 2250
F 0 "XP12" H 15150 2450 50  0001 L CNN
F 1 "Conn_01x03" H 15280 2201 50  0001 L CNN
F 2 "NewComponents:Pin_Header_Straight_1x03_mm" H 15200 2250 50  0001 C CNN
F 3 "~" H 15200 2250 50  0001 C CNN
	1    15200 2250
	1    0    0    -1  
$EndComp
Wire Wire Line
	14900 2150 15000 2150
Wire Wire Line
	15000 2350 14800 2350
Connection ~ 14800 2350
Wire Wire Line
	14900 1750 14900 2150
Connection ~ 14900 1750
$Comp
L Connector_Generic:Conn_01x03 XP13
U 1 1
P 15200 2650
F 0 "XP13" H 15150 2850 50  0001 L CNN
F 1 "Conn_01x03" H 15280 2601 50  0001 L CNN
F 2 "NewComponents:Pin_Header_Straight_1x03_mm" H 15200 2650 50  0001 C CNN
F 3 "~" H 15200 2650 50  0001 C CNN
	1    15200 2650
	1    0    0    -1  
$EndComp
Wire Wire Line
	14900 2550 15000 2550
Wire Wire Line
	15000 2750 14800 2750
$Comp
L Connector_Generic:Conn_01x03 XP14
U 1 1
P 15200 3050
F 0 "XP14" H 15150 3250 50  0001 L CNN
F 1 "Conn_01x03" H 15280 3001 50  0001 L CNN
F 2 "NewComponents:Pin_Header_Straight_1x03_mm" H 15200 3050 50  0001 C CNN
F 3 "~" H 15200 3050 50  0001 C CNN
	1    15200 3050
	1    0    0    -1  
$EndComp
Wire Wire Line
	14900 2950 15000 2950
Wire Wire Line
	15000 3150 14800 3150
Connection ~ 14800 3150
Wire Wire Line
	14900 2550 14900 2950
Connection ~ 14900 2550
Wire Wire Line
	14900 2150 14900 2550
Connection ~ 14900 2150
Connection ~ 14800 2750
Text GLabel 14700 1850 0    60   Input ~ 0
GPIO0\SPI_CS
Text GLabel 14700 2250 0    60   Input ~ 0
GPIO1\SPI_SCK
Text GLabel 14700 2650 0    60   Input ~ 0
GPIO2\SPI_MISO
Text GLabel 14700 3050 0    60   Input ~ 0
GPIO3\SPI_MOSI
Text GLabel 14700 4250 0    60   Input ~ 0
GPIO6\I2C_SCL
Text GLabel 14700 4650 0    60   Input ~ 0
GPIO7\I2C_SDA
Text GLabel 14700 5050 0    60   Input ~ 0
GPIO8\SWDIO
Text GLabel 14700 5450 0    60   Input ~ 0
GPIO9\SWCLK
Text GLabel 14700 3450 0    50   Input ~ 0
GPIO4
Text GLabel 14700 3850 0    50   Input ~ 0
GPIO5
$Comp
L Connector_Generic:Conn_01x03 XP15
U 1 1
P 15200 3450
F 0 "XP15" H 15150 3650 50  0001 L CNN
F 1 "Conn_01x03" H 15280 3401 50  0001 L CNN
F 2 "NewComponents:Pin_Header_Straight_1x03_mm" H 15200 3450 50  0001 C CNN
F 3 "~" H 15200 3450 50  0001 C CNN
	1    15200 3450
	1    0    0    -1  
$EndComp
Wire Wire Line
	14900 3350 15000 3350
Wire Wire Line
	15000 3550 14800 3550
$Comp
L Connector_Generic:Conn_01x03 XP16
U 1 1
P 15200 3850
F 0 "XP16" H 15150 4050 50  0001 L CNN
F 1 "Conn_01x03" H 15280 3801 50  0001 L CNN
F 2 "NewComponents:Pin_Header_Straight_1x03_mm" H 15200 3850 50  0001 C CNN
F 3 "~" H 15200 3850 50  0001 C CNN
	1    15200 3850
	1    0    0    -1  
$EndComp
Wire Wire Line
	14900 3750 15000 3750
Wire Wire Line
	15000 3950 14800 3950
Connection ~ 14800 3950
Wire Wire Line
	14900 3350 14900 3750
Connection ~ 14900 3350
$Comp
L Connector_Generic:Conn_01x03 XP17
U 1 1
P 15200 4250
F 0 "XP17" H 15150 4450 50  0001 L CNN
F 1 "Conn_01x03" H 15280 4201 50  0001 L CNN
F 2 "NewComponents:Pin_Header_Straight_1x03_mm" H 15200 4250 50  0001 C CNN
F 3 "~" H 15200 4250 50  0001 C CNN
	1    15200 4250
	1    0    0    -1  
$EndComp
Wire Wire Line
	14900 4150 15000 4150
Wire Wire Line
	15000 4350 14800 4350
$Comp
L Connector_Generic:Conn_01x03 XP18
U 1 1
P 15200 4650
F 0 "XP18" H 15150 4850 50  0001 L CNN
F 1 "Conn_01x03" H 15280 4601 50  0001 L CNN
F 2 "NewComponents:Pin_Header_Straight_1x03_mm" H 15200 4650 50  0001 C CNN
F 3 "~" H 15200 4650 50  0001 C CNN
	1    15200 4650
	1    0    0    -1  
$EndComp
Wire Wire Line
	14900 4550 15000 4550
Wire Wire Line
	15000 4750 14800 4750
Wire Wire Line
	14900 4150 14900 4550
Connection ~ 14900 4150
Wire Wire Line
	14900 3750 14900 4150
Connection ~ 14900 3750
Connection ~ 14800 4350
Wire Wire Line
	14900 2950 14900 3350
Connection ~ 14900 2950
Connection ~ 14800 3550
Wire Wire Line
	14800 1950 14800 2350
Wire Wire Line
	14800 2350 14800 2750
Wire Wire Line
	14800 2750 14800 3150
Wire Wire Line
	14800 3150 14800 3550
Wire Wire Line
	14800 3550 14800 3950
Wire Wire Line
	14800 3950 14800 4350
Wire Wire Line
	14800 4350 14800 4750
$Comp
L Connector_Generic:Conn_01x03 XP19
U 1 1
P 15200 5050
F 0 "XP19" H 15150 5250 50  0001 L CNN
F 1 "Conn_01x03" H 15280 5001 50  0001 L CNN
F 2 "NewComponents:Pin_Header_Straight_1x03_mm" H 15200 5050 50  0001 C CNN
F 3 "~" H 15200 5050 50  0001 C CNN
	1    15200 5050
	1    0    0    -1  
$EndComp
Wire Wire Line
	14900 4950 15000 4950
Wire Wire Line
	15000 5150 14800 5150
$Comp
L Connector_Generic:Conn_01x03 XP20
U 1 1
P 15200 5450
F 0 "XP20" H 15150 5650 50  0001 L CNN
F 1 "Conn_01x03" H 15280 5401 50  0001 L CNN
F 2 "NewComponents:Pin_Header_Straight_1x03_mm" H 15200 5450 50  0001 C CNN
F 3 "~" H 15200 5450 50  0001 C CNN
	1    15200 5450
	1    0    0    -1  
$EndComp
Wire Wire Line
	14900 5350 15000 5350
Wire Wire Line
	15000 5550 14800 5550
Connection ~ 14800 5550
Wire Wire Line
	14800 5750 14800 5550
Wire Wire Line
	14900 4950 14900 5350
Wire Wire Line
	14800 5150 14800 5550
Wire Wire Line
	14800 5150 14800 4750
Connection ~ 14800 5150
Connection ~ 14800 4750
Wire Wire Line
	14900 4950 14900 4550
Connection ~ 14900 4950
Connection ~ 14900 4550
Text GLabel 14800 5750 3    60   Input ~ 0
GND
Wire Wire Line
	14700 1850 15000 1850
Wire Wire Line
	15000 2250 14700 2250
Wire Wire Line
	14700 2650 15000 2650
Wire Wire Line
	15000 3050 14700 3050
Wire Wire Line
	14700 3450 15000 3450
Wire Wire Line
	15000 3850 14700 3850
Wire Wire Line
	14700 4250 15000 4250
Wire Wire Line
	15000 4650 14700 4650
Wire Wire Line
	14700 5050 15000 5050
Wire Wire Line
	15000 5450 14700 5450
Wire Wire Line
	3700 4300 4000 4300
Wire Wire Line
	3700 5000 4000 5000
Wire Wire Line
	3500 4650 4700 4650
Connection ~ 4700 4650
$Comp
L Connector_Generic:Conn_01x06 XP5
U 1 1
P 7125 5250
F 0 "XP5" H 7205 5196 50  0001 L CNN
F 1 "Conn_01x06" H 7205 5151 50  0001 L CNN
F 2 "NewComponents:Pin_Header_Straight_1x06_mm" H 7125 5250 50  0001 C CNN
F 3 "~" H 7125 5250 50  0001 C CNN
	1    7125 5250
	1    0    0    -1  
$EndComp
Wire Wire Line
	6925 5050 6925 4800
Wire Wire Line
	6925 4800 6375 4800
Wire Wire Line
	6375 4800 6375 5000
Connection ~ 6375 5000
Wire Wire Line
	6375 5000 6275 5000
Wire Wire Line
	6925 5550 6925 5800
Wire Wire Line
	6925 5800 6375 5800
Wire Wire Line
	6375 5800 6375 5650
Connection ~ 6375 5650
Wire Wire Line
	6375 5650 6275 5650
$Comp
L Device:C_Small C16
U 1 1
P 1200 5000
F 0 "C16" H 1210 5070 50  0000 L CNN
F 1 "0.1u" H 1210 4920 50  0000 L CNN
F 2 "Capacitors_SMD:C_0603_HandSoldering" H 1200 5000 50  0001 C CNN
F 3 "" H 1200 5000 50  0000 C CNN
	1    1200 5000
	1    0    0    -1  
$EndComp
Text GLabel 1100 5150 0    50   Input ~ 0
GND
Text GLabel 1100 4850 0    60   Input ~ 0
5V
Wire Wire Line
	1100 4850 1200 4850
Wire Wire Line
	1200 4850 1200 4900
Wire Wire Line
	1200 5100 1200 5150
Wire Wire Line
	1200 5150 1100 5150
$Comp
L Device:R R15
U 1 1
P 9175 5675
F 0 "R15" V 9255 5675 50  0000 C CNN
F 1 "10k" V 9175 5675 50  0000 C CNN
F 2 "NewComponents:R_0603" V 9105 5675 50  0001 C CNN
F 3 "" H 9175 5675 50  0000 C CNN
	1    9175 5675
	0    1    -1   0   
$EndComp
Text GLabel 8875 5675 0    60   Input ~ 0
GND
Wire Wire Line
	9425 5375 9425 5675
Wire Wire Line
	9425 5675 9325 5675
Connection ~ 9425 5375
Wire Wire Line
	9425 5375 9525 5375
Wire Wire Line
	9025 5675 8875 5675
Wire Notes Line
	700  4000 700  5450
Wire Notes Line
	700  5450 5175 5450
Wire Notes Line
	5175 5450 5175 4000
Wire Notes Line
	5175 4000 700  4000
Text Notes 2775 5400 0    79   ~ 0
DNA
$EndSCHEMATC
